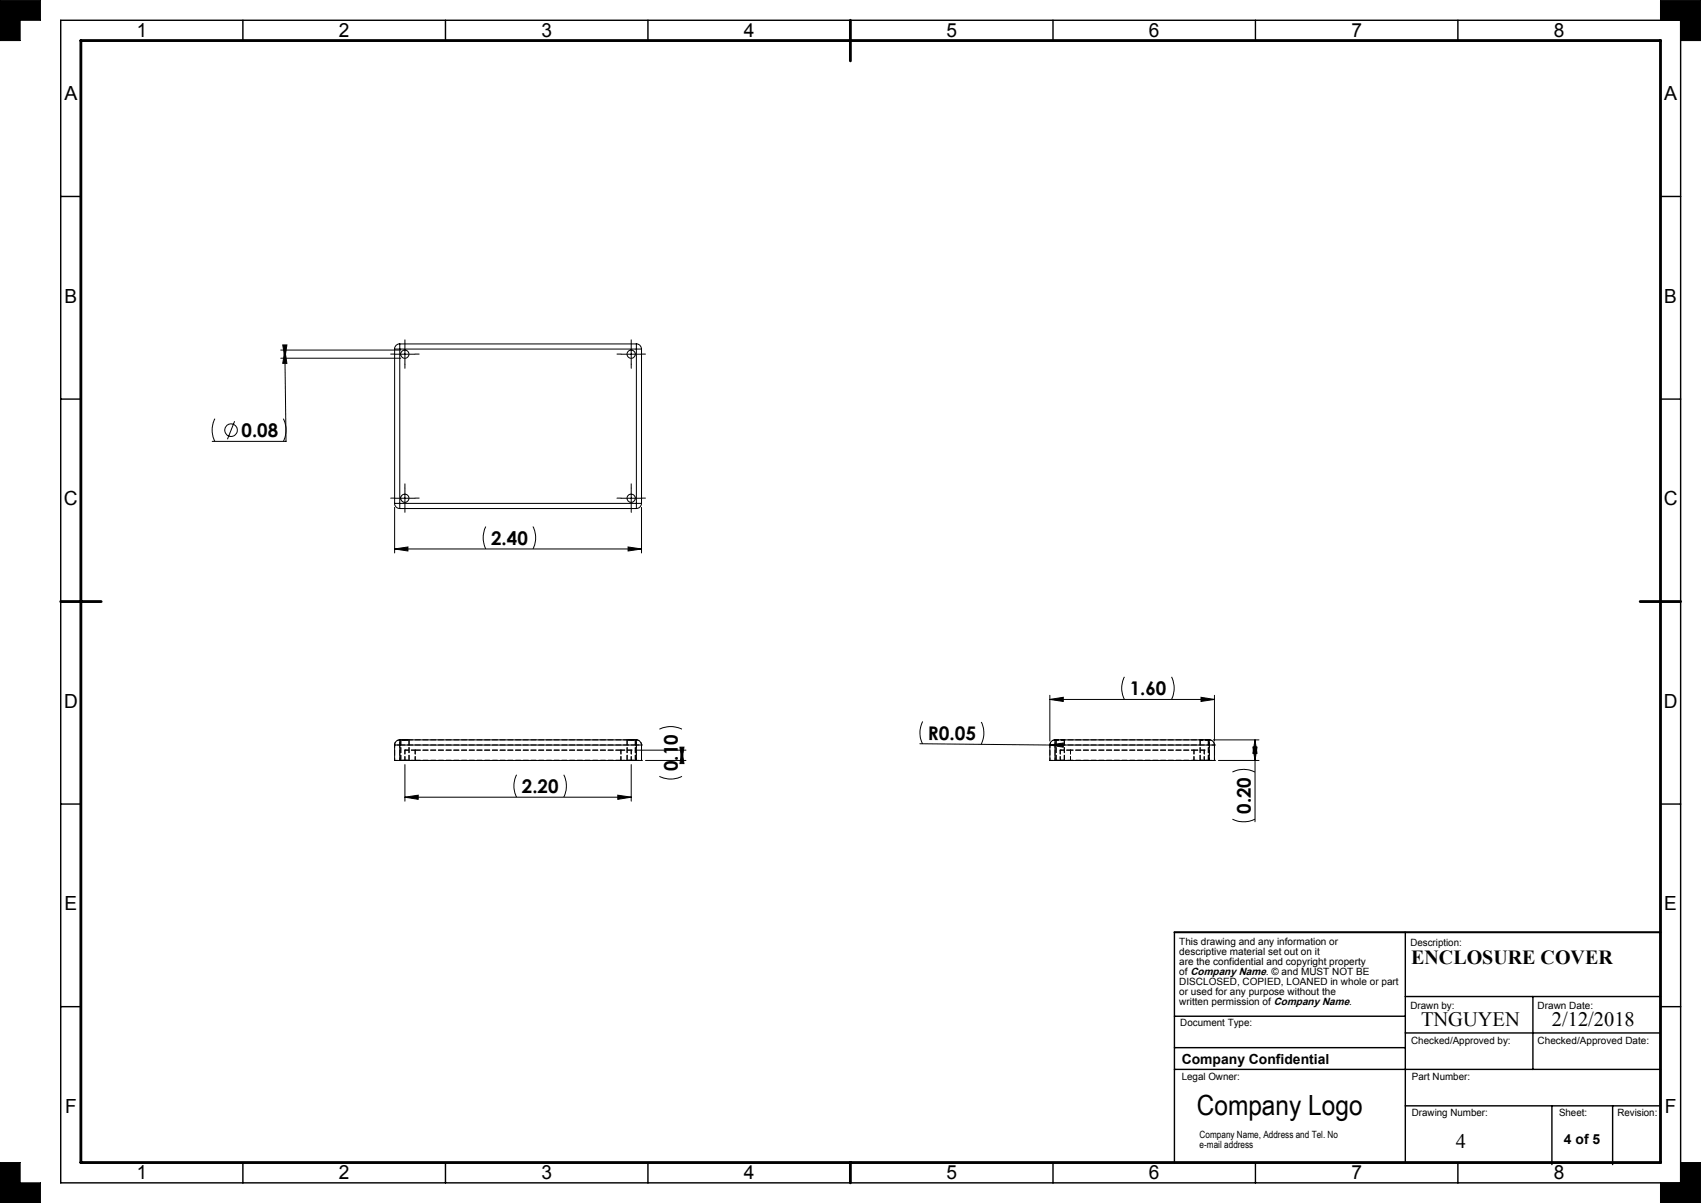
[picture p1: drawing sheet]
<svg xmlns="http://www.w3.org/2000/svg" width="420mm" height="297mm" viewBox="0 0 420 297" stroke-linecap="round" stroke-linejoin="round" font-family="sans-serif">
<g fill="none" stroke="#000" stroke-width=".25">
<path d="M0 0h10v5h-5v5h-5zM410 0h10v10h-5v-5h-5zM69.3 86.4h29.7M69.3 88.4h29.7M69.8 85.2h1l-.5 3.2zM70.3 86.4l.5 3.3h-1zM70.3 86.4v2M70.3 87.5l.3 21.5h-18.2M97.4 86.2h1.3M97.4 86.2v38.1M97.5 87.5h4.9M98.7 84.9v1.3"/>
<path d="M98.7 84.9a1.21 1.21 0 0 0-1.3 1.3M98.7 86.2v38.1M98.7 84.9h58.4M98.7 86.2h58.4M100 84.9v5M153.4 87.5h4.9M155.9 84.9v5M157.1 84.9a1.26 1.26 0 0 1 1.3 1.3M157.1 86.2h1.3M157.1 84.9v1.3M157.1 86.2v38.1M158.4 86.2v38.1"/>
<path d="M53.1 103.4a6.2 6.2 0 0 0 0 5.6M57.9 104l-1.7 4.4M70 103.4a6.2 6.2 0 0 1 0 5.6M97.4 135.5l3.3-.5v1zM97.4 125.3v11.2M97.4 135.5h61M97.4 124.3h1.3M97.4 124.3a1.26 1.26 0 0 0 1.3 1.3M97.5 123h4.9M98.7 124.3v1.3M98.7 124.3h58.4M98.7 125.6h58.4"/>
<path d="M100 120.5v5M119.9 130a6.4 6.4 0 0 0 0 5.5M131.6 130a6.1 6.1 0 0 1 0 5.5M153.4 123h4.9M155.1 135l3.3 .5-3.3 .5zM155.9 120.5v5M157.1 124.3h1.3M157.1 124.3v1.3M158.4 124.3a1.33 1.33 0 0 1-1.3 1.3M158.4 125.3v11.2M227.8 178.1a6.2 6.2 0 0 0 0 5.6M242.3 178.3a6.2 6.2 0 0 1 0 5.5"/>
<path d="M259.2 172.7l3.3-.5v1zM259.2 171.7v11.2M259.2 172.7h40.7M277.6 167.1a6.1 6.1 0 0 0 0 5.6M289.3 167.1a6.4 6.4 0 0 1 0 5.6M296.5 172.2l3.4 .5-3.4 .5zM299.9 171.7v11.2M97.4 183.9h1.3M97.4 183.9v3.8h1.3M98.7 182.7v1.2M98.7 182.7a1.26 1.26 0 0 0-1.3 1.2M98.7 183.9h58.4"/>
<path d="M98.7 187.7h58.4M98.7 182.7h58.4M98.7 183.9v3.8M100 196.8l3.3-.5v1zM100 188.8v9M100 196.8h55.9M127.6 191.3a6.1 6.1 0 0 0 0 5.5M139.2 191.3a6.4 6.4 0 0 1 0 5.5M152.5 196.3l3.4 .5-3.4 .5zM155.9 188.8v9M156.8 185.2h12.6M157.1 182.7v1.2"/>
<path d="M157.1 182.7a1.33 1.33 0 0 1 1.3 1.2M157.1 183.9h1.3M157.1 183.9v3.8M158.4 183.9v3.8h-1.3M159.4 187.7h10M162.8 191.7a6.1 6.1 0 0 0 5.6 0M162.8 180a6.4 6.4 0 0 1 5.6 0M167.9 184.5h1l-.5 3.2zM168.4 185.2l.5 3.3h-1zM168.4 185.2v2.5M227.1 183.6l32.1 .3M259.2 183.9l3.3-.5v1.1z"/>
<path d="M259.2 183.9h39.4M259.2 183.9h1.3M259.2 183.9v3.8h1.3M260.5 182.7v1.2M260.5 182.7a1.33 1.33 0 0 0-1.3 1.2M260.5 187.7h38.1M260.5 182.7h38.1M260.5 183.9v3.8M298.6 183.9h1.3M298.6 182.7v1.2M298.6 182.7a1.26 1.26 0 0 1 1.3 1.2M298.6 183.9v3.8"/>
<path d="M299.6 182.7h11.3M299.9 183.9v3.8h-1.3M300.8 187.7h10.1M304.3 190.6a6.1 6.1 0 0 1 5.6 0M309.4 184.5h1l-.5 3.2zM309.9 182.7l.5 3.3h-1zM309.9 182.7v20.2M304.3 202.2a6.4 6.4 0 0 0 5.6 0M0 287h5v5h5v5h-10zM415 287h5v10h-10v-5h5z"/>
<circle cx="99.9" cy="87.4" r="1.01"/>
<circle cx="155.8" cy="87.4" r="1.01"/>
<circle cx="57" cy="106.2" r="1.55"/>
<circle cx="99.9" cy="123" r="1.01"/>
<circle cx="155.8" cy="123" r="1.01"/>
</g>
<g fill="none" stroke="#000" stroke-width=".35">
<path d="M15 5h400v287h-400zM60 5v5M110 5v5M160 5v5M260 5v5M310 5v5M360 5v5M15 48.5h5M410 48.5h5M15 98.5h5M410 98.5h5M15 198.5h5"/>
<path d="M410 198.5h5M290 230.1v57.1M347 230.1v57.1M15 248.5h5M290 250.9h57M290 258.7h57M347 255h63M347 246h63M378.5 246v18M410 248.5h5M290 264h120M347 273h63"/>
<path d="M383.2 273v14.5M398.2 273v14.5M60 287v5M110 287v5M160 287v5M260 287v5M310 287v5M360 287v5"/>
</g>
<path d="M290 230.1h120" fill="none" stroke="#000" stroke-width=".5"/>
<path d="M20 10h390v277h-390zM210 5v10M15 148.5h10M405 148.5h10M210 287v5" fill="none" stroke="#000" stroke-width=".7"/>
<path d="M0 0v10h5v-5h5v-5zM0 287v10h10v-5h-5v-5zM415 287v5h-5v5h10v-10zM410 0v5h5v5h5v-10z" fill-rule="evenodd" fill="#000"/>
<g fill="none" stroke="#000" stroke-width=".25" stroke-dasharray="15.2 1.3 1.3 1.3">
<path d="M97.5 87.4h-1M100 84.9v-1M100 89.9v1M102.5 87.4h1M153.4 87.4h-1.1M155.9 84.9v-1M155.9 89.9v1M158.4 87.4h1M97.5 123h-1M100 120.5v-1M100 125.5v1M102.5 123h1"/>
<path d="M153.4 123h-1.1M155.9 120.5v-1M155.9 125.5v1M158.4 123h1"/>
</g>
<g fill="#000">
<path d="M259.2 183.9l3.3-.5v1.1z"/>
<path d="M296.5 172.2l3.4 .5-3.4 .5zM259.2 172.7l3.3-.5v1z"/>
<path d="M100 196.8l3.3-.5v1zM152.5 196.3l3.4 .5-3.4 .5zM70.3 86.4l.5 3.3h-1zM69.8 85.2h1l-.5 3.2zM97.4 135.5l3.3-.5v1zM155.1 135l3.3 .5-3.3 .5z"/>
<path d="M168.4 185.2l.5 3.3h-1zM167.9 184.5h1l-.5 3.2z"/>
<path d="M309.4 184.5h1l-.5 3.2zM309.9 182.7l.5 3.3h-1z"/>
</g>
<g fill="none" stroke="#000" stroke-width=".25" stroke-dasharray="1.3 .6">
<path d="M97.4 183.9h.1M97.4 187.7h.1M98.7 183.9h58.4M98.7 182.7h.1M99 182.7v5M100 185.2h.1M100 187.7h.1M101 187.7v-5M102.5 185.2h50.8M102.5 187.7h50.8M153.3 185.2h-50.8M153.3 187.7h-50.8"/>
<path d="M154.8 182.7v5M155.9 185.2h.1M155.9 187.7h.1M156.9 187.7v-5M157.1 182.7h-58.4M157.1 187.7h-58.4M157.1 182.7h.1M158.4 187.7h.1M158.4 183.9h.1M259.2 183.9h.1M259.2 187.7h.1M260.5 182.7h.1"/>
<path d="M260.8 182.7v5M261.8 185.2h.1M261.8 187.7h.1M262.8 187.7v-5M296.3 182.7v5M297.3 185.2h.1M297.3 187.7h.1M298.4 187.7v-5M298.6 182.7h.1M299.9 187.7h.1M299.9 183.9h.1"/>
</g>
<path d="M100 182.7h1h-2h1M100 187.7h1h-2h1M155.9 182.7h1h-2.1h1.1M155.9 187.7h1h-2.1h1.1M262.8 182.7h-2h2M262.8 187.7h-2h2M298.4 182.7h-2.1h2.1M298.4 187.7h-2.1h2.1" fill="none" stroke="#000" stroke-width=".25" stroke-dasharray="1.3 .6" stroke-dashoffset=".5"/>
<g fill="none" stroke="#000" stroke-width=".25" stroke-dasharray="1.3 .6" stroke-dashoffset=".3">
<path d="M100 187.7v-2.5M100 187.7h2.5M100 185.2v2.5M100 185.2h2.5M102.5 185.2v2.5M102.5 185.2h-2.5M102.5 187.7v-2.5M102.5 187.7h-2.5M153.3 187.7v-2.5M153.3 187.7h2.6M153.3 185.2v2.5M153.3 185.2h2.6"/>
<path d="M155.9 185.2v2.5M155.9 185.2h-2.6M155.9 187.7v-2.5M155.9 187.7h-2.6M261.8 187.7v-2.5M261.8 187.7h2.5M261.8 185.2v2.5M261.8 185.2h2.5M264.3 185.2v2.5M264.3 185.2h-2.5M264.3 187.7v-2.5M264.3 187.7h-2.5"/>
<path d="M294.8 187.7v-2.5M294.8 187.7h2.5M294.8 185.2v2.5M294.8 185.2h2.5M297.3 185.2v2.5M297.3 185.2h-2.5M297.3 187.7v-2.5M297.3 187.7h-2.5"/>
</g>
<g fill="none" stroke="#000" stroke-width=".25" stroke-dasharray="1.3 .6" stroke-dashoffset=".6">
<path d="M97.4 183.9a1.27 1.27 0 0 1 1.3-1.2M97.4 183.9v3.8M97.4 187.7h1.3M98.7 183.9v-1.2M98.7 183.9h-1.3M98.7 187.7v-3.8M157.1 183.9v-1.2M157.1 183.9h1.3M157.1 182.7a1.27 1.27 0 0 1 1.3 1.2M157.1 183.9v3.8M157.1 187.7h1.3M158.4 187.7v-3.8"/>
<path d="M259.2 183.9v3.8M259.2 187.7h1.3M260.5 183.9h38.1M260.5 183.9v-1.2M260.5 183.9h-1.3M260.5 182.7a1.27 1.27 0 0 0-1.3 1.2M260.5 187.7v-3.8M264.3 185.2h30.5M264.3 187.7h30.5M294.8 185.2h-30.5M294.8 187.7h-30.5M298.6 183.9v3.8"/>
<path d="M298.6 187.7h1.3M298.6 183.9v-1.2M298.6 182.7h-38.1M298.6 187.7h-38.1M299.9 183.9h-1.3M299.9 187.7v-3.8M299.9 183.9a1.27 1.27 0 0 0-1.3-1.2"/>
</g>
<text font-size="6.9" x="295.5" y="275.4">Company Logo</text>
<g font-size="5">
<text x="350.9" y="253.3">TNGUYEN</text>
<text x="383.2" y="253.3">2/12/2018</text>
<text x="359.5" y="283.5">4</text>
</g>
<text font-size="4.9" x="348.4" y="238.1">ENCLOSURE COVER</text>
<g font-size="4.8">
<text x="33.8" y="9.2">1</text>
<text x="83.7" y="9.2">2</text>
<text x="133.7" y="9.2">3</text>
<text x="183.7" y="9.2">4</text>
<text x="233.7" y="9.2">5</text>
<text x="283.7" y="9.2">6</text>
<text x="333.7" y="9.2">7</text>
<text x="383.7" y="9.2">8</text>
<text x="15.9" y="24.7">A</text>
<text x="410.9" y="24.7">A</text>
<text x="15.9" y="74.7">B</text>
<text x="410.9" y="74.7">B</text>
<text x="15.8" y="124.7">C</text>
<text x="410.8" y="124.7">C</text>
<text x="15.8" y="174.7">D</text>
<text x="410.8" y="174.7">D</text>
<text x="15.9" y="224.7">E</text>
<text x="410.9" y="224.7">E</text>
<text x="16.1" y="274.7">F</text>
<text x="411.1" y="274.7">F</text>
<text x="33.8" y="291.2">1</text>
<text x="83.7" y="291.2">2</text>
<text x="133.7" y="291.2">3</text>
<text x="183.7" y="291.2">4</text>
<text x="233.7" y="291.2">5</text>
<text x="283.7" y="291.2">6</text>
<text x="333.7" y="291.2">7</text>
<text x="383.7" y="291.2">8</text>
</g>
<g font-size="4.7">
<text x="59.6" y="107.9">0.08</text>
<text x="121.3" y="134.5">2.40</text>
<text x="278.9" y="171.6">1.60</text>
<text x="229.1" y="182.6" transform="rotate(1 229.1 182.6)">R0.05</text>
<text x="167.4" y="190.4" transform="rotate(-90 167.4 190.4)">0.10</text>
<text x="128.9" y="195.8">2.20</text>
<text x="308.9" y="200.9" transform="rotate(-90 308.9 200.9)">0.20</text>
</g>
<g font-size="3.4">
<text x="291.8" y="262.7">Company Confidential</text>
<text x="386.2" y="282.4">4 of 5</text>
</g>
<g font-size="2.5">
<text x="291.2" y="233.3">This drawing and any information or</text>
<text x="348.3" y="233.5">Description:</text>
<text x="291.2" y="235.7">descriptive material set out on it</text>
<text x="291.2" y="238.2">are the confidential and copyright property</text>
<text x="291.2" y="240.7">of Company Name. © and MUST NOT BE</text>
<text x="291.2" y="243.2">DISCLOSED, COPIED, LOANED in whole or part</text>
<text x="291.2" y="245.6">or used for any purpose without the</text>
<text x="291.2" y="248.1">written permission of Company Name.</text>
<text x="348.3" y="249">Drawn by:</text>
<text x="379.6" y="249">Drawn Date:</text>
<text x="291.4" y="253.4">Document Type:</text>
<text x="348.4" y="257.7">Checked/Approved by:</text>
<text x="379.6" y="257.7">Checked/Approved Date:</text>
<text x="291.8" y="266.7">Legal Owner:</text>
<text x="348.6" y="266.7">Part Number:</text>
<text x="348.6" y="275.4">Drawing Number:</text>
<text x="384.9" y="275.4">Sheet:</text>
<text x="399.4" y="275.4">Revision:</text>
<text x="296.2" y="281.1">Company Name, Address and Tel. No</text>
<text x="296.2" y="283.5">e-mail address</text>
</g>
</svg>
